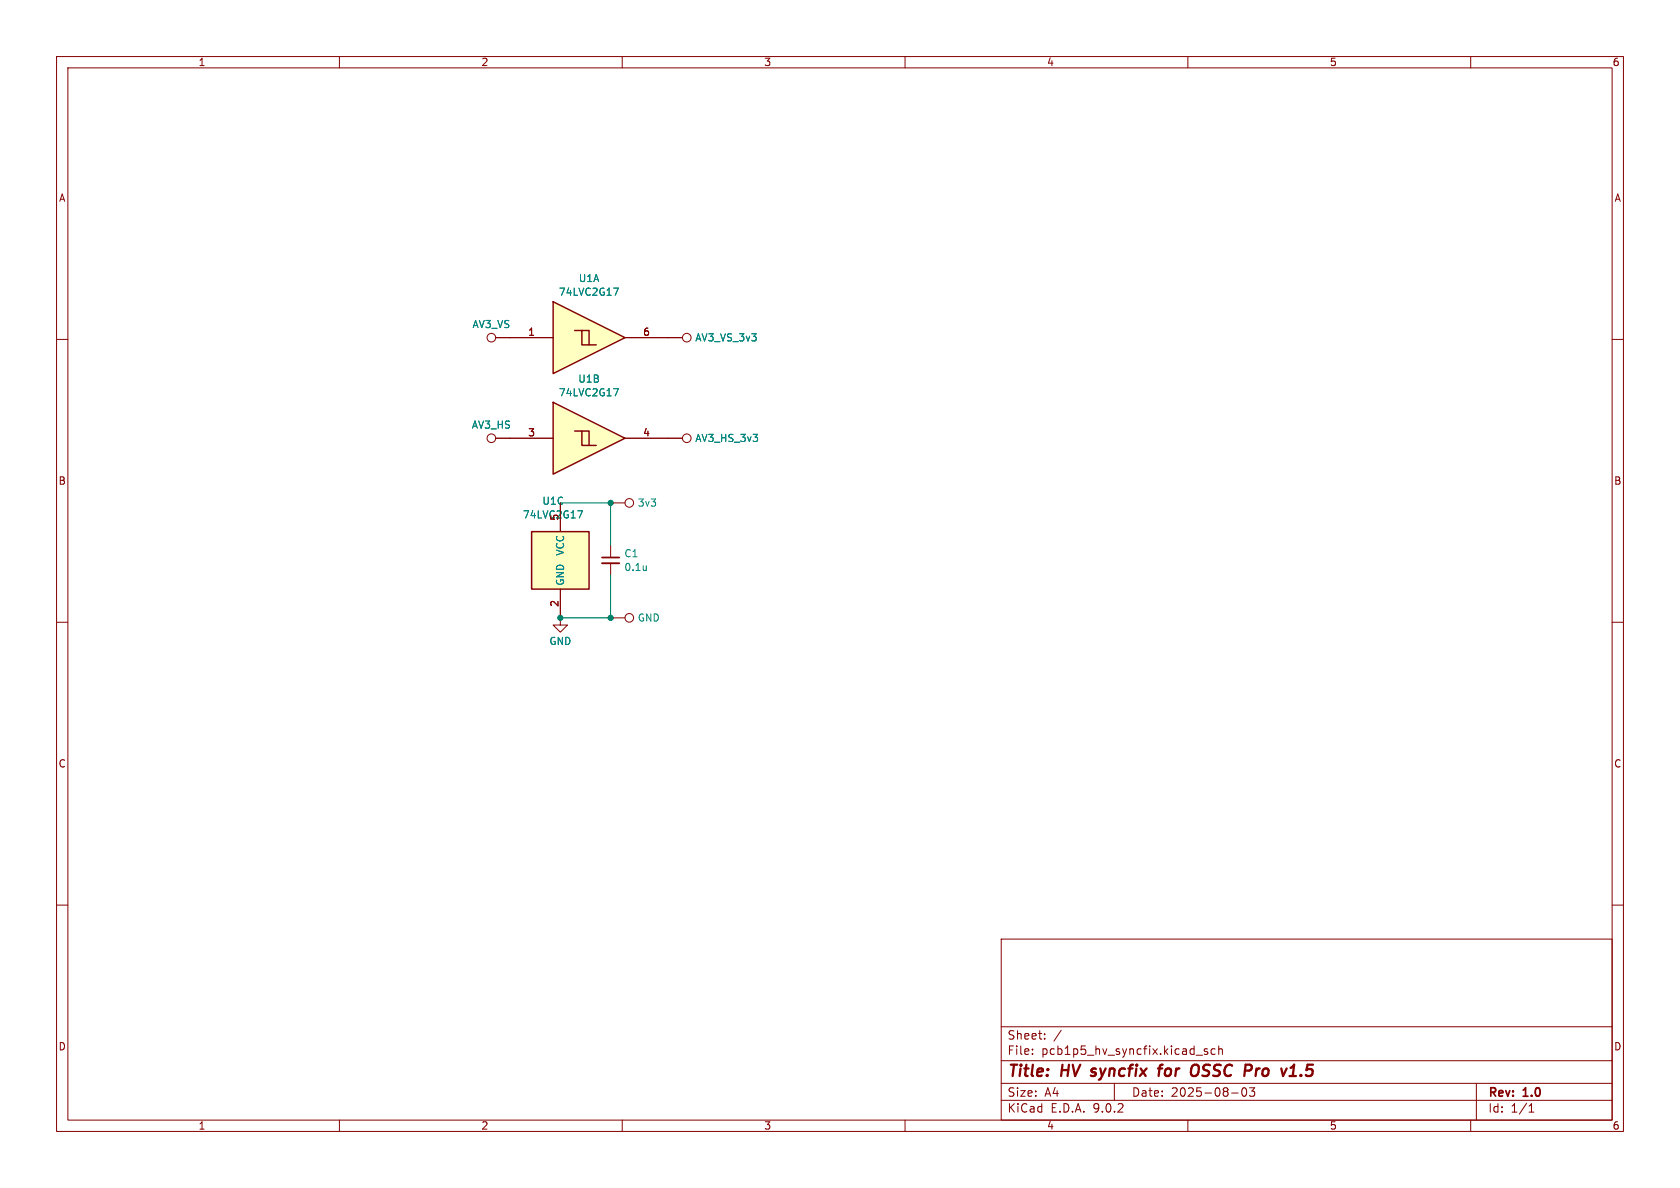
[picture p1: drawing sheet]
<svg xmlns="http://www.w3.org/2000/svg" width="297mm" height="210mm" viewBox="0 0 297 210" stroke-linecap="round" stroke-linejoin="round" font-family="sans-serif">
<g fill="none" stroke="#840000" stroke-width=".18">
<path d="M10 10h277v190h-277zM12 12h273v186h-273zM60 10v2M110 10v2M160 10v2M210 10v2M260 10v2M87.6 59.7h2.6M10 60h2M87.6 77.5h2.6M118.1 77.5h2.5M285 60h2"/>
<path d="M10 110h2M99.1 109.2v1.3h1.2l-1.2 1.3-1.3-1.3h1.3M99.1 109.2h.1M285 110h2M10 160h2M177 166h108v32h-108zM285 160h2M60 198v2M110 198v2M160 198v2M177 194.5h108M177 191.5h108"/>
<path d="M177 187.5h108M177 181.5h108M182.5 186.3v.1M182.5 185.5v.1M184.7 183.6v.1M184.7 182.8v.1M187.6 182.1l-1.3 2M197 191.5v3M210 198v2M211.5 186.5h1.1M213.5 185.5l-.4-.1-.2 .2 .1 .2 .5 .2v.3h-.6M214.8 185.5l-.4-.1-.3 .3v.4l.1 .2h.6"/>
<path d="M215.5 185.5l.2-.1 .3 .1 .1 .9M215.5 184.9v1.5M217.7 193.2h1.2M219.7 192.4l.2-.1a.81 .81 0 0 1 .6 .6 .81 .81 0 0 1-.3 .8l-.2 .1a.81 .81 0 0 1-.3-1.4zM220.9 192.3h.9l-.5 .6 .4 .1v.7l-.2 .1h-.4l-.2-.1M260 198v2M261 191.5v6.5M270.3 196.6h.9M270.3 195.5l.4-.4v1.5"/>
<circle cx="86.9" cy="59.7" r=".76"/>
<circle cx="86.9" cy="77.5" r=".76"/>
<circle cx="121.4" cy="77.5" r=".76"/>
</g>
<path d="M204.7 188.9h.8M205.6 188.2l-.4 .1-.2 .2-.2 1.7M211.2 188.2l.5 .1a1.36 1.36 0 0 1-.4 1.9M222.1 188.9l-.1 1.3M222.5 188.9l-.4 .4M228 190.2h1.1M229.9 190.1l.1-.1v.2zM230.1 190.1l-.1 .1" fill="none" stroke="#840000" stroke-width=".4"/>
<g fill="#ffffc2">
<path d="M97.8 71.1l12.7 6.4-12.7 6.3z"/>
<path d="M101.6 76.2l3.8 2.5h-2.5v-2.5z"/>
<path d="M102.9 76.2h1.2v2.5z"/>
</g>
<path d="M97.8 71.1l12.7 6.4-12.7 6.3zM101.6 76.2h1.3v2.5h2.5M102.9 76.2h1.2v2.5" fill="none" stroke="#840000" stroke-width=".25"/>
<path d="M90.2 77.5h7.6M110.5 77.5h7.6" fill="none" stroke="#840000" stroke-width=".18"/>
<path d="M108.5 68.7h.8l-.5 1.3" fill="none" stroke="#008484" stroke-width=".18"/>
<g fill="#ffffc2">
<path d="M97.8 53.3l12.7 6.4-12.7 6.3z"/>
<path d="M101.6 58.4l3.8 2.6h-2.5v-2.6z"/>
<path d="M102.9 58.4h1.2v2.6z"/>
</g>
<path d="M97.8 53.3l12.7 6.4-12.7 6.3zM101.6 58.4h1.3v2.6h2.5M102.9 58.4h1.2v2.6" fill="none" stroke="#840000" stroke-width=".25"/>
<g fill="none" stroke="#840000" stroke-width=".18">
<path d="M90.2 59.7h7.6M110.5 59.7h10.1M107.9 96.5v2.1M107.9 99.6v2M107.9 109.2h2.6"/>
<circle cx="121.4" cy="59.7" r=".76"/>
<circle cx="111.3" cy="109.2" r=".76"/>
</g>
<path d="M108.5 50.9h.8l-.5 1.3M114.3 100v.9M114.3 100.7l-.1 .1" fill="none" stroke="#008484" stroke-width=".18"/>
<path d="M106.4 98.6h3.1" fill="none" stroke="#840000" stroke-width=".3"/>
<path d="M106.4 99.6h3.1" fill="none" stroke="#840000" stroke-width=".33"/>
<path d="M94 94h10.1v10.1h-10.1z" fill="#ffffc2"/>
<path d="M94 94h10.1v10.1h-10.1z" fill="none" stroke="#840000" stroke-width=".25"/>
<g fill="none" stroke="#840000" stroke-width=".18">
<path d="M87.6 59.7h10.2M110.5 59.7h10.1M87.6 77.5h10.2M110.5 77.5h10.1M99.1 88.9v5.1M107.9 88.9h2.6M99.1 109.2h.1M99.1 104.1v5.1"/>
<circle cx="111.3" cy="88.9" r=".76"/>
</g>
<path d="M108.5 50.9h.8l-.5 1.3M108.5 68.7h.8l-.5 1.3M102.1 90.3h.9l-.6 1.3" fill="none" stroke="#008484" stroke-width=".18"/>
<path d="M99.1 88.9h8.8v7.6M107.9 101.6v7.6h-8.8" fill="none" stroke="#008400" stroke-width=".18"/>
<g fill="#008400" stroke="#008400" stroke-width=".18">
<circle cx="99.1" cy="109.2" r=".46"/>
<circle cx="107.9" cy="109.2" r=".46"/>
<circle cx="107.9" cy="88.9" r=".46"/>
</g>
<g font-size="2.8" fill="#840000">
<text x="178" y="190.9">Title:</text>
<text x="187.7" y="190.9">HV syncfix</text>
<text x="206.5" y="190.9">for</text>
<text x="213" y="190.9">OSSC</text>
<text x="223.2" y="190.9">Pro</text>
<text x="230.6" y="190.9">v1.5</text>
</g>
<g font-size="2.1" fill="#840000">
<text x="178" y="184">Sheet:</text>
<text x="178" y="186.7">File:</text>
<text x="184.1" y="186.7">pcb1p5_hv_syncfix.kicad_sch</text>
<text x="178" y="196.9">KiCad</text>
<text x="178" y="194.1">Size:</text>
<text x="184.7" y="194.1">A4</text>
<text x="185.7" y="196.9">E.D.A.</text>
<text x="193.3" y="196.9">9.0.2</text>
<text x="200" y="194.1">Date:</text>
<text x="207" y="194.1">2025-08-03</text>
<text x="263" y="194.3">Rev:</text>
<text x="263" y="196.9">Id:</text>
<text x="267.1" y="196.9">1/1</text>
<text x="269.4" y="194.3">1.0</text>
</g>
<g font-size="1.8" fill="#840000">
<text x="35" y="11.9">1</text>
<text x="85" y="11.9">2</text>
<text x="135" y="11.9">3</text>
<text x="185" y="11.9">4</text>
<text x="235" y="11.9">5</text>
<text x="285" y="11.9">6</text>
<text x="10.3" y="35.9">A</text>
<text x="285.3" y="35.9">A</text>
<text x="93.3" y="59.4">1</text>
<text x="113.6" y="59.4">6</text>
<text x="93.3" y="77.2">3</text>
<text x="113.6" y="77.2">4</text>
<text x="10.3" y="85.9">B</text>
<text x="285.3" y="85.9">B</text>
<text x="98.8" y="92.1" transform="rotate(-90 98.8 92.1)">5</text>
<text x="98.8" y="107.4" transform="rotate(-90 98.8 107.4)">2</text>
<text x="10.3" y="135.9">C</text>
<text x="285.3" y="135.9">C</text>
<text x="10.3" y="185.9">D</text>
<text x="285.3" y="185.9">D</text>
<text x="35" y="199.9">1</text>
<text x="85" y="199.9">2</text>
<text x="135" y="199.9">3</text>
<text x="185" y="199.9">4</text>
<text x="235" y="199.9">5</text>
<text x="285" y="199.9">6</text>
</g>
<g font-size="1.8" fill="#008484">
<text x="98.7" y="52.5">74LVC2G17</text>
<text x="102.2" y="50.1">U1A</text>
<text x="83.4" y="58.2">AV3_VS</text>
<text x="122.8" y="60.6">AV3_VS_3v3</text>
<text x="98.7" y="70.3">74LVC2G17</text>
<text x="102.1" y="67.8">U1B</text>
<text x="83.3" y="76">AV3_HS</text>
<text x="122.8" y="78.3">AV3_HS_3v3</text>
<text x="95.8" y="89.4">U1C</text>
<text x="112.7" y="89.8">3v3</text>
<text x="92.3" y="91.9">74LVC2G17</text>
<text x="99.9" y="98.3" transform="rotate(-90 99.9 98.3)">VCC</text>
<text x="110.3" y="98.7">C1</text>
<text x="110.3" y="101.1">0.1u</text>
<text x="99.9" y="103.6" transform="rotate(-90 99.9 103.6)">GND</text>
<text x="112.7" y="110.1">GND</text>
<text x="97" y="114.2">GND</text>
</g>
</svg>
